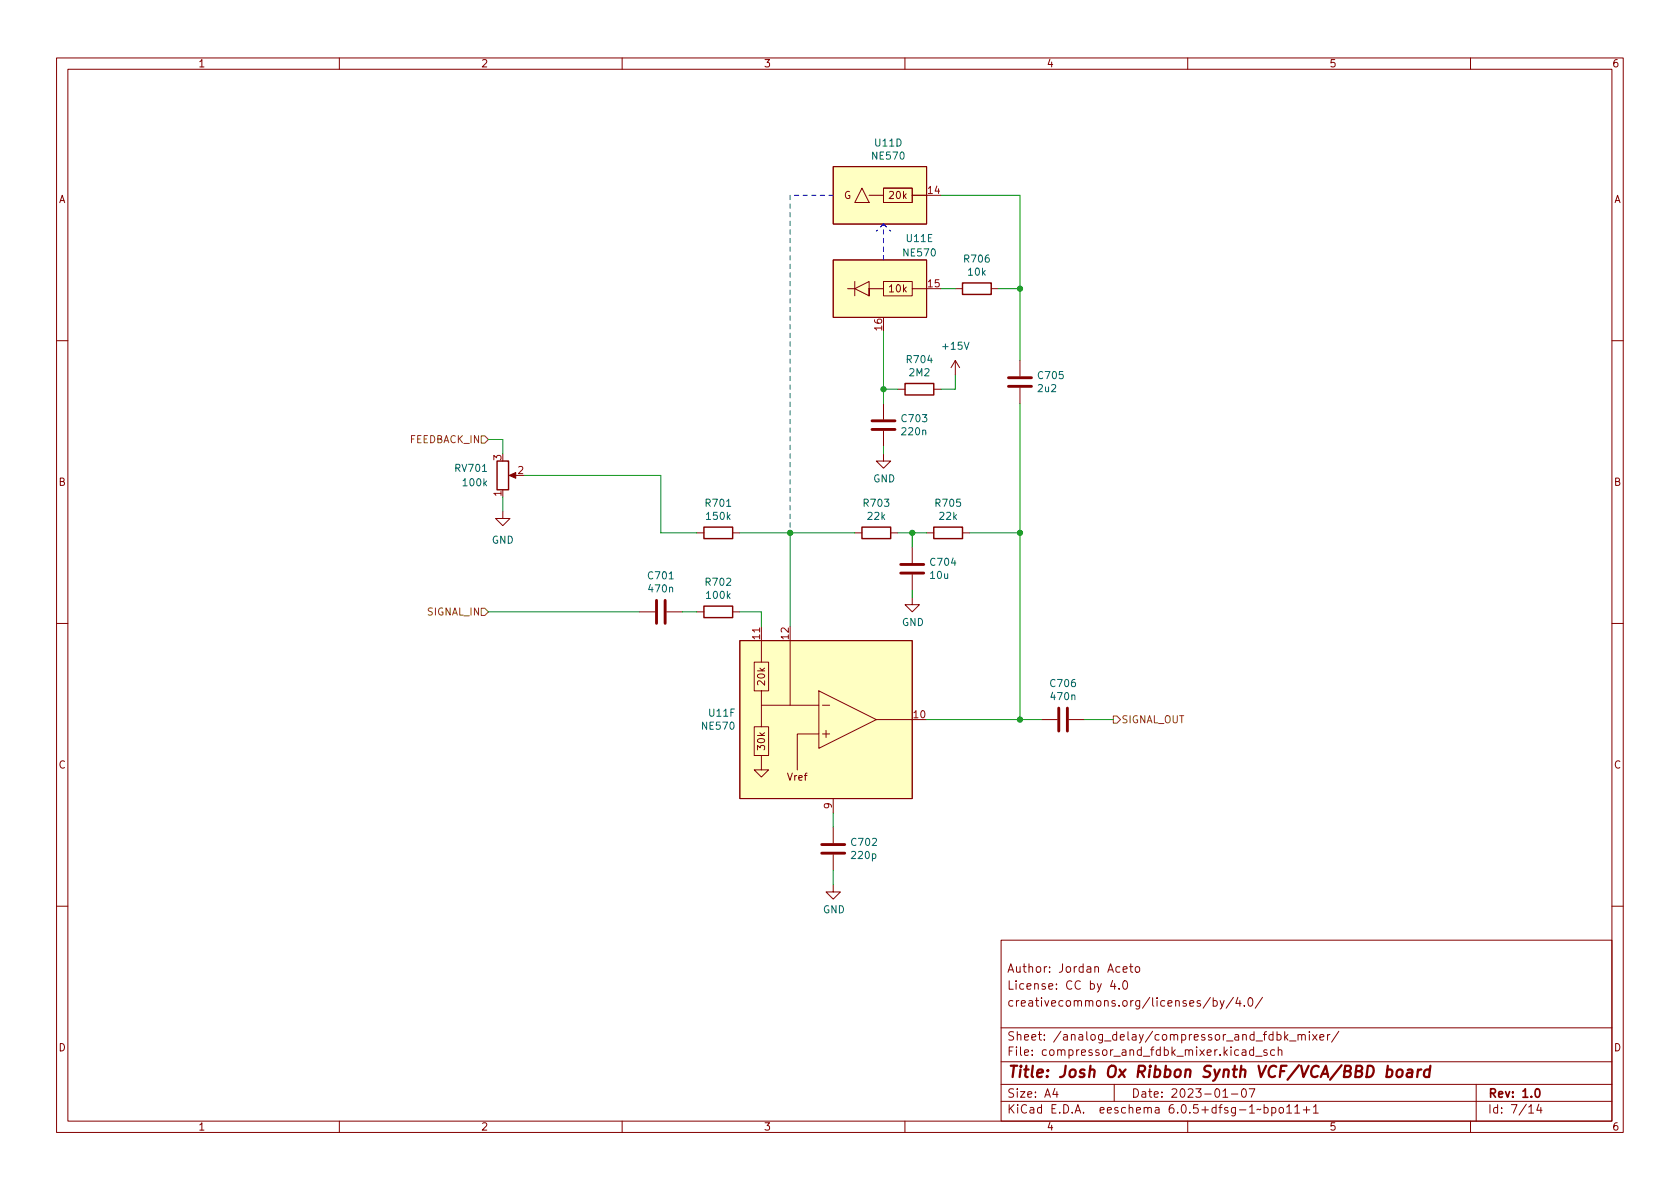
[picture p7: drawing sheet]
<svg xmlns="http://www.w3.org/2000/svg" width="297mm" height="210mm" viewBox="0 0 297 210" stroke-linecap="round" stroke-linejoin="round" font-family="sans-serif">
<g fill="none" stroke="#840000" stroke-width=".18">
<path d="M10 10.2h277v190.1h-277zM12 12.2h273v186.1h-273zM60 10.2v2M110 10.2v2M160 10.2v2M210 10.2v2M260 10.2v2M147.3 29.5h16.5v10.1h-16.5zM152.4 33.3l1.3 2.5h-2.6zM153.7 34.5h2.5M161.3 34.5v1.3h-5.1v-2.5h5.1v1.2h2.5M147.3 46h16.5v10.1h-16.5z"/>
<path d="M149.9 51h1.2M151.1 49.8v2.5M156.2 51h-2.5v-1.2l-2.6 1.2 2.6 1.3v-1.3v1.3M161.3 51v1.3h-5.1v-2.5h5.1v1.2h2.5M168.9 51h1.3M175.3 51h1.2M10 60.2h2M156.2 71.4v2.8M156.2 76.2v2.8M158.7 68.8h1.3M165.1 68.8h1.3M168.9 63.7l-.8 1.3"/>
<path d="M168.9 63.7v2.6M168.9 63.7l.8 1.3M180.3 63.7v2.8M180.3 68.6v2.8M285 60.2h2M88.9 90.4v1.3h1.3l-1.3 1.3-1.3-1.3h1.3M90.4 84.1h1M123.2 94.2h1.3M129.5 94.2h1.3M151.1 94.2h1.3M156.2 80.3v1.2h1.3l-1.3 1.3-1.3-1.3h1.3M157.5 94.2h1.2"/>
<path d="M161.3 96.8v2.8M163.8 94.2h1.3M170.2 94.2h1.2M10 110.2h2M113 108.2h2.8M117.9 108.2h2.7M123.2 108.2h1.3M129.5 108.2h1.3M130.8 113.3h30.5v27.9h-30.5zM134.6 110.7v6.4M139.7 113.3v11.4M161.3 105.7v1.2h1.3l-1.3 1.3-1.3-1.3h1.3"/>
<path d="M161.3 101.6v2.8M285 110.2h2M134.6 133.6v2.5h-1.3l1.3 1.3 1.3-1.3h-1.3M134.6 122.2h1.3v-5.1h-2.6v5.1h1.3v2.5M144.8 129.8h-3.8v6.3M144.8 122.2l10.1 5-10.1 5.1zM144.8 124.7h-10.2v3.8h-1.3v5.1h2.6v-5.1h-1.3M145.4 129.8h1.3M145.4 124.7h1.3M146 129.2v1.2M154.9 127.2h6.4M184.1 127.2h2.8"/>
<path d="M189 127.2h2.8M147.3 156.5v1.2h1.3l-1.3 1.3-1.3-1.3h1.3M147.3 141.2v2.6M147.3 146.3v2.8M147.3 151.1v2.8M10 160.2h2M177 166.3h108v32h-108zM196.7 173.4l-.3 1h.9M197.1 173.9v1M197.9 174.8v.1M198.6 171.4l.7-.1-.1-.3-.4-.1-.2 .2v.8h.6M198.6 173.6l.3-.2a.81 .81 0 0 1 .5 .7 .81 .81 0 0 1-.3 .8h-.1a.81 .81 0 0 1-.4-1.3z"/>
<path d="M199.7 170.9h.6M199.9 170.4v1.3l.4 .2M200.9 171l.3-.1 .3 .3v.4l-.3 .3h-.3l-.2-.3v-.4zM214 176.4l-1.3 1.9M214.5 177l.4-.1 .3 .3v.4l-.1 .3h-.6M214.5 176.4v1.5M215.7 176.9l.4 1M216.4 176.9l-.5 1.4-.2 .1M218.1 176.4l-1.3 1.9M218.9 176.4l-.4 1h.9M219.2 176.9v1M220 177.8v.1"/>
<path d="M220.8 176.6l.2-.2a.81 .81 0 0 1 .6 .7 .81 .81 0 0 1-.3 .8h-.2a.81 .81 0 0 1-.3-1.3zM223.2 176.4l-1.3 1.9M285 160.2h2M60 198.3v2M110 198.3v2M160 198.3v2M177 194.8h108M177 191.8h108M177 187.8h108M177 181.8h108M186.5 192.5l-.4 1h1M186.9 193v1"/>
<path d="M197 191.8v3M210 198.3v2M216.2 194h.9M217.7 193.5h1.2M219.6 185.7h.6l.1 .9M219.7 192.6l.2-.1a.81 .81 0 0 1 .5 .7 .81 .81 0 0 1-.3 .8h-.1a.81 .81 0 0 1-.6-.6 .81 .81 0 0 1 .3-.8zM220.3 186l-.5 .1a.29 .29 0 0 0-.2 .2 .29 .29 0 0 0 .2 .3h.5M220.9 192.5h1l-.7 1.5M221.6 185.7l-.4-.1-.3 .3v.4l.2 .3h.5M221.6 185.1v1.5M222 186.8h1.1M223.5 195.9l.4-.1 .3 .3v.4l-.1 .3h-.6"/>
<path d="M223.5 195.3v1.5M224 185.7l-.4-.1-.2 .2 .1 .3 .5 .1v.4h-.6M224.9 195.9l.4-.1 .3 .3v.4l-.2 .3h-.5M224.9 195.8v1.5M225.4 185.7l-.5-.1-.3 .3v.4l.2 .3h.6M225.8 183l.4-.1 .3 .3v.4l-.1 .3h-.6M226 185.8l.2-.2 .4 .1v.9M226 185.1v1.5M226.3 195.9l.3-.1 .3 .3v.4l-.3 .3h-.3l-.2-.3v-.4zM227.1 182.4v1.5M227.3 183.4l.4 .5M227.5 195.8l.4-.5v1.5"/>
<path d="M227.5 196.8h.9M227.7 182.9l-.6 .6M228 184.1h1.1M228.9 195.8l.5-.5v1.5M228.9 196.8h.9M229.5 183.1l.2-.2 .4 .1v.9M229.5 182.9v1M230.1 183.1l.3-.2 .3 .1 .1 .9M230.4 196.3h1.2M231 195.7v1.1M231.5 182.4v.2M231.5 182.9v1"/>
<path d="M232.1 182.9l.8 1M232.2 195.8l.4-.5v1.5M232.2 196.8h.9M232.9 182.9l-.8 1M233.4 183.4l.7-.1-.1-.3-.4-.1-.2 .2v.8h.6M234.7 182.9v1M235.1 182.9l-.2 .1-.2 .2M236.7 182.4l-1.3 1.9M260 198.3v2M261 191.8v6.5M270.3 195.8l.4-.5v1.5M270.3 196.8h.9"/>
<path d="M272.1 195.3l-.4 1h.9M272.4 195.8v1"/>
</g>
<path d="M271.6 192.6l.2-.1a.82 .82 0 0 1 .6 .7 .82 .82 0 0 1-.3 .8h-.2a.81 .81 0 0 1-.6-.6 .81 .81 0 0 1 .3-.8z" fill="none" stroke="#840000" stroke-width=".3"/>
<path d="M245.3 189.2l.2-.1 .5 .1 .2 .3-.1 .6a.66 .66 0 0 1-1 .3M245.4 188.5l-.3 2M247.1 189.3a.52 .52 0 0 1 .5-.2 .52 .52 0 0 1 .4 .4l-.1 .6a.55 .55 0 0 1-.5 .4 .55 .55 0 0 1-.5-.4zM248.9 189.2l.2-.1 .6 .1-.1 1.3M249.7 189.6l-.7 .1a.4 .4 0 0 0-.3 .3 .4 .4 0 0 0 .2 .5l.7-.1M250.7 189.1l-.1 1.4M251.3 189.1l-.4 .1-.2 .3M252.8 189.2a.66 .66 0 0 0-1 .3v.6l.1 .3 .2 .1 .6-.1M252.9 188.5l-.2 2" fill="none" stroke="#840000" stroke-width=".4"/>
<g fill="#ffffc2" stroke="#ffffc2" stroke-width=".18">
<path d="M147.3 46h16.5v10.1h-16.5z"/>
<path d="M130.8 113.3h30.5v27.9h-30.5z"/>
<path d="M147.3 29.5h16.5v10.1h-16.5z"/>
</g>
<path d="M154.2 75.9h4M154.2 74.4h4M178.3 68.3h4.1M178.3 66.8h4.1M159.3 99.8h4M116.1 106.2v4M117.6 106.2v4M159.3 101.3h4M187.2 125.2v4.1M188.7 125.2v4.1M145.3 150.9h4.1M145.3 149.3h4.1" fill="none" stroke="#840000" stroke-width=".51"/>
<path d="M170.2 50h5.1v2.1h-5.1zM160 67.8h5.1v2h-5.1zM87.9 81.5h2v5.1h-2zM124.5 93.2h5v2h-5zM152.4 93.2h5.1v2h-5.1zM165.1 93.2h5.1v2h-5.1zM124.5 107.2h5v2h-5z" fill="none" stroke="#840000" stroke-width=".25"/>
<path d="M90 84.1l1.2-.5v1z" fill="#840000" stroke="#840000" stroke-width=".18"/>
<path d="M85.1 77.1h.6l.7 .6-.7 .7h-.6zM85.1 107.6h.6l.7 .6-.7 .6h-.6zM196.8 126.6h.7l.6 .6-.6 .7h-.7z" fill="none" stroke="#725600" stroke-width=".18"/>
<path d="M139.7 34.5v59.7M147.3 34.5h-7.6M156.2 39.6l1.3 1.3M156.2 39.6l-1.3 1.3M156.2 46v-6.4" fill="none" stroke="#0000c2" stroke-width=".18" stroke-dasharray=".8 .8"/>
<g fill="none" stroke="#009600" stroke-width=".18">
<path d="M166.4 34.5h13.9v29.2M156.2 58.7v12.7M166.4 51h2.5M176.5 51h3.8M86.4 77.7h2.5v2.6M156.2 68.8h2.5M156.2 79v1.3M168.9 66.3v2.5h-2.5M180.3 71.4v55.8M88.9 87.9v2.5M92.7 84.1h24.1v10.1h6.4M130.8 94.2h20.3"/>
<path d="M139.7 94.2v16.5M158.7 94.2h5.1M161.3 94.2v2.6M171.4 94.2h8.9M86.4 108.2h26.6M120.6 108.2h2.6M130.8 108.2h3.8v2.5M161.3 104.4v1.3M163.8 127.2h20.3M191.8 127.2h5M147.3 143.8v2.5M147.3 153.9v2.6"/>
</g>
<g fill="#009600" stroke="#009600" stroke-width=".18">
<circle cx="180.3" cy="127.2" r=".46"/>
<circle cx="180.3" cy="94.2" r=".46"/>
<circle cx="156.2" cy="68.8" r=".46"/>
<circle cx="180.3" cy="51" r=".46"/>
<circle cx="161.3" cy="94.2" r=".46"/>
<circle cx="139.7" cy="94.2" r=".46"/>
</g>
<text font-size="2.8" fill="#840000" x="178" y="190.6">Title: Josh Ox Ribbon Synth VCF/VCA/BBD board</text>
<g font-size="2.1" fill="#840000">
<text x="178" y="172">Author: Jordan Aceto</text>
<text x="178" y="178">creativecommons.org/licenses/by/4.0/</text>
<text x="178" y="175">License: CC by 4.0</text>
<text x="178" y="184">Sheet: /analog_delay/compressor_and_fdbk_mixer/</text>
<text x="178" y="186.7">File: compressor_and_fdbk_mixer.kicad_sch</text>
<text x="178" y="196.9">KiCad E.D.A. eeschema 6.0.5+dfsg-1~bpo11+1</text>
<text x="178" y="194.1">Size: A4</text>
<text x="200" y="194.1">Date: 2023-01-07</text>
<text x="263" y="194.1">Rev: 1.0</text>
<text x="263" y="196.9">Id: 7/14</text>
</g>
<g font-size="1.8" fill="#840000">
<text x="35" y="11.9">1</text>
<text x="85" y="11.9">2</text>
<text x="135" y="11.9">3</text>
<text x="185" y="11.9">4</text>
<text x="235" y="11.9">5</text>
<text x="285" y="11.9">6</text>
<text x="10.3" y="35.9">A</text>
<text x="149.2" y="35.2">G</text>
<text x="157.3" y="35.2">20k</text>
<text x="285.3" y="35.9">A</text>
<text x="157.3" y="51.7">10k</text>
<text x="10.3" y="85.9">B</text>
<text x="285.3" y="85.9">B</text>
<text x="135.3" y="121.1" transform="rotate(-90 135.3 121.1)">20k</text>
<text x="10.3" y="135.9">C</text>
<text x="135.3" y="132.5" transform="rotate(-90 135.3 132.5)">30k</text>
<text x="285.3" y="135.9">C</text>
<text x="139.2" y="138">Vref</text>
<text x="10.3" y="185.9">D</text>
<text x="285.3" y="185.9">D</text>
<text x="35" y="199.9">1</text>
<text x="85" y="199.9">2</text>
<text x="135" y="199.9">3</text>
<text x="185" y="199.9">4</text>
<text x="235" y="199.9">5</text>
<text x="285" y="199.9">6</text>
</g>
<g font-size="1.8" fill="#006464">
<text x="154.3" y="28.2">NE570</text>
<text x="154.8" y="25.9">U11D</text>
<text x="159.9" y="45.3">NE570</text>
<text x="160.3" y="42.8">U11E</text>
<text x="170.6" y="46.4">R706</text>
<text x="171.2" y="48.7">10k</text>
<text x="160.4" y="64.2">R704</text>
<text x="166.8" y="61.8">+15V</text>
<text x="160.8" y="66.5">2M2</text>
<text x="183.6" y="69.3">2u2</text>
<text x="183.7" y="67">C705</text>
<text x="159.5" y="74.6">C703</text>
<text x="159.6" y="77">220n</text>
<text x="80.6" y="83.4">RV701</text>
<text x="82" y="86">100k</text>
<text x="124.9" y="89.6">R701</text>
<text x="152.8" y="89.6">R703</text>
<text x="154.4" y="85.3">GND</text>
<text x="165.5" y="89.6">R705</text>
<text x="125" y="91.9">150k</text>
<text x="153.5" y="91.9">22k</text>
<text x="166.2" y="91.9">22k</text>
<text x="86.9" y="96.1">GND</text>
<text x="164.6" y="100">C704</text>
<text x="114.7" y="102.4">C701</text>
<text x="114.8" y="104.7">470n</text>
<text x="124.9" y="103.6">R702</text>
<text x="125" y="105.9">100k</text>
<text x="164.6" y="102.4">10u</text>
<text x="159.5" y="110.7">GND</text>
<text x="185.8" y="121.5">C706</text>
<text x="185.9" y="123.8">470n</text>
<text x="124.3" y="129">NE570</text>
<text x="125.4" y="126.7">U11F</text>
<text x="150.7" y="149.6">C702</text>
<text x="150.7" y="151.9">220p</text>
<text x="145.5" y="161.5">GND</text>
</g>
<g font-size="1.8" fill="#a90000">
<text x="164.1" y="34.3">14</text>
<text x="164.1" y="50.8">15</text>
<text x="156" y="58.4" transform="rotate(-90 156 58.4)">16</text>
<text x="88.6" y="81.4" transform="rotate(-90 88.6 81.4)">3</text>
<text x="91.6" y="83.8">2</text>
<text x="88.6" y="87.7" transform="rotate(-90 88.6 87.7)">1</text>
<text x="134.4" y="113" transform="rotate(-90 134.4 113)">11</text>
<text x="139.4" y="113" transform="rotate(-90 139.4 113)">12</text>
<text x="161.6" y="127">10</text>
<text x="147.1" y="143" transform="rotate(-90 147.1 143)">9</text>
</g>
<g font-size="1.8" fill="#725600">
<text x="72.4" y="78.4">FEEDBACK_IN</text>
<text x="75.6" y="108.8">SIGNAL_IN</text>
<text x="198.2" y="127.9">SIGNAL_OUT</text>
</g>
</svg>
